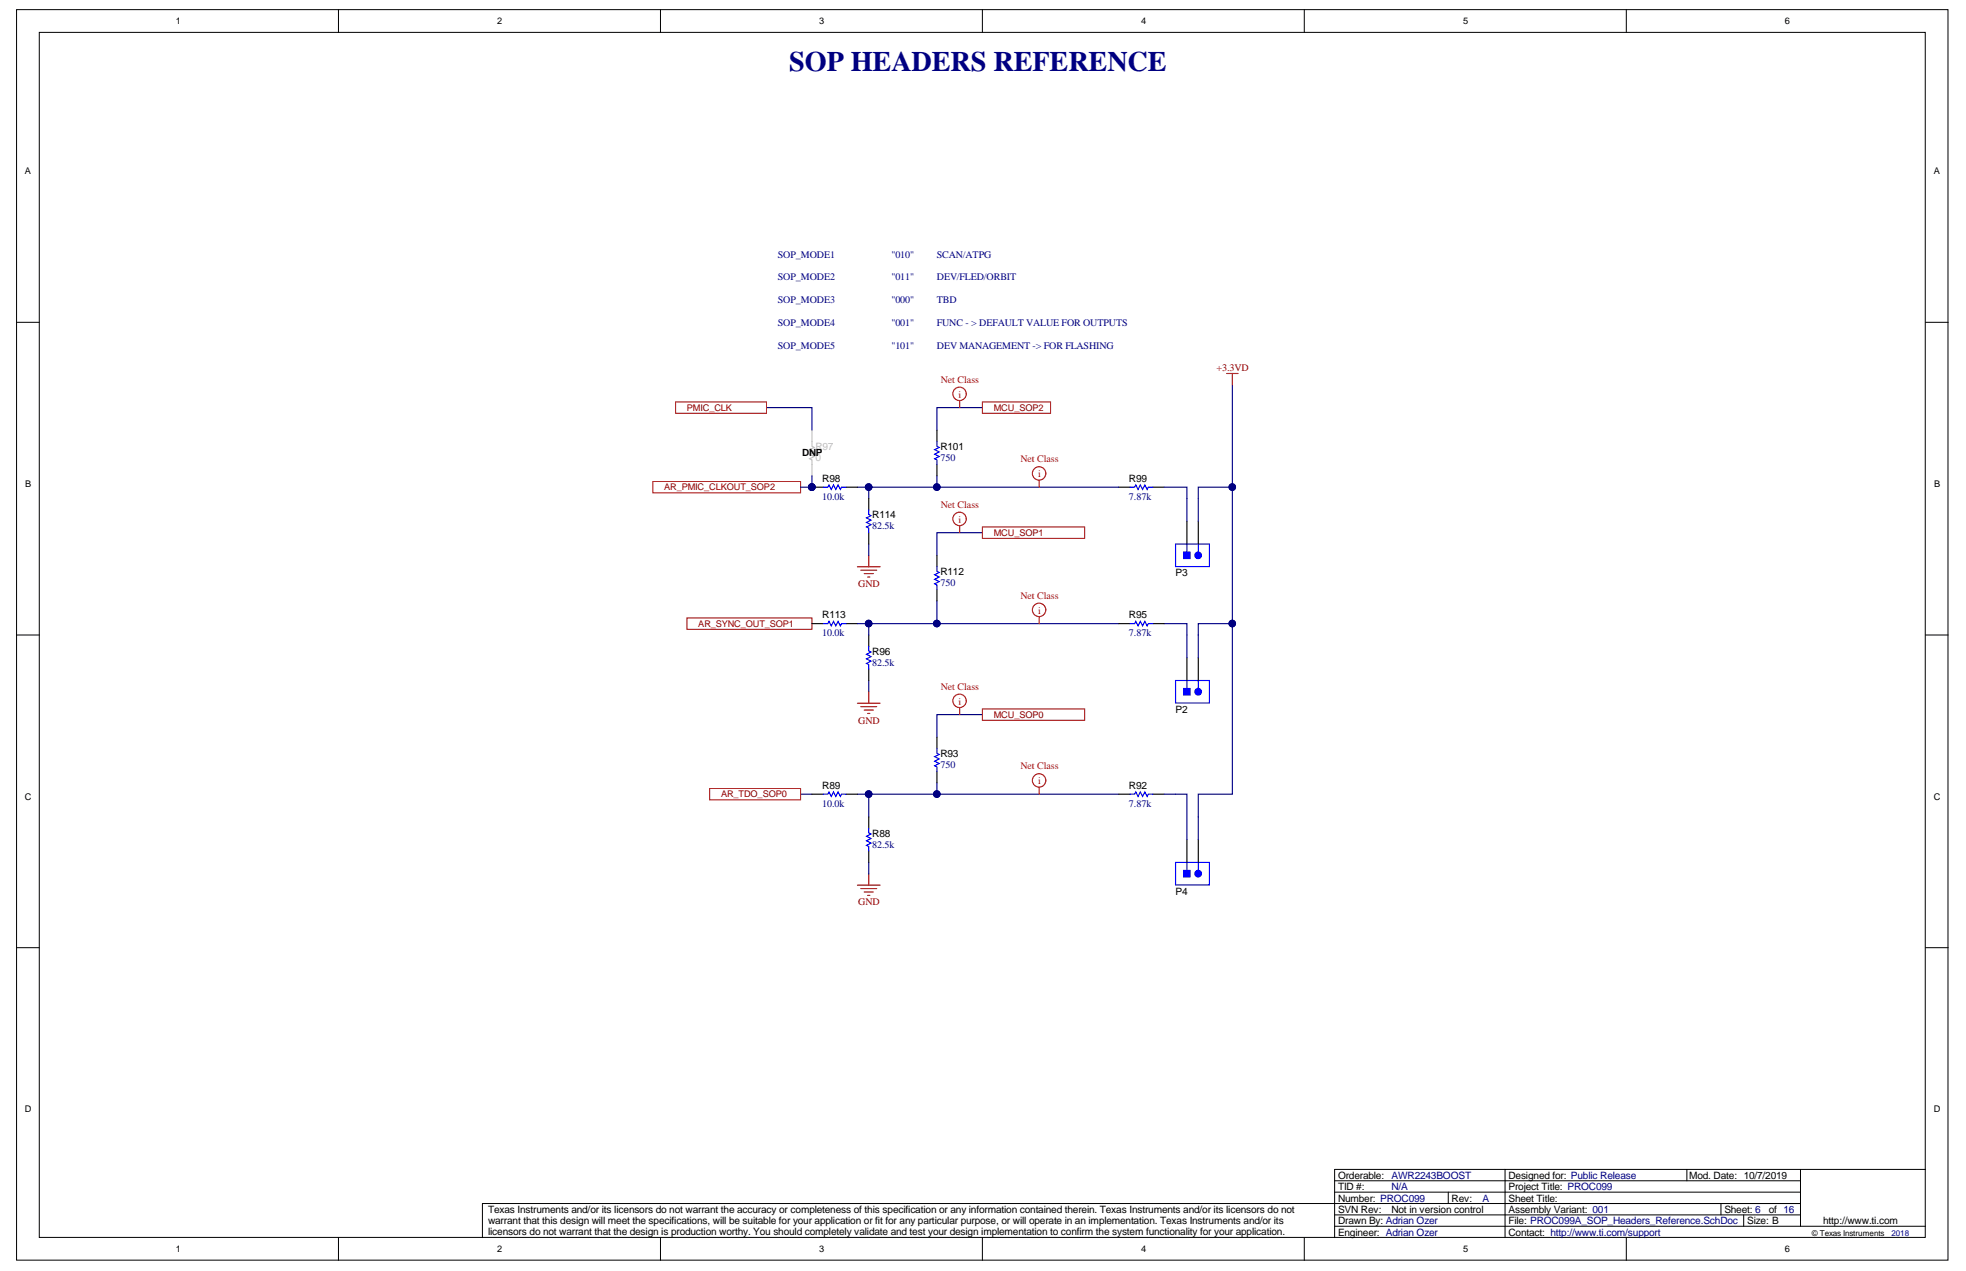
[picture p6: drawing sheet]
<svg xmlns="http://www.w3.org/2000/svg" width="432mm" height="279mm" viewBox="0 0 432 279" stroke-linecap="round" stroke-linejoin="round" font-family="sans-serif">
<g fill="#fff" stroke="#000" stroke-width=".22">
<path d="M3.6 2.1h424.2v274.6h-424.2z"/>
<path d="M8.6 7.1h414.3v264.6h-414.3z"/>
</g>
<g fill="none" stroke="#000" stroke-width=".22">
<path d="M74.3 2.1v5M145.1 2.1v5M215.8 2.1v5M286.5 2.1v5M357.2 2.1v5M3.6 70.8h5M422.9 70.8h5M3.6 139.4h5M422.9 139.4h5M3.6 208.1h5M422.9 208.1h5M293.1 259.2h102.4"/>
<path d="M330.6 256.7h-37.5v15M370.5 256.7v2.5M395.5 256.7v12.5M422.9 256.7h-92.3v15M74.3 271.7v5M145.1 271.7v5M215.8 271.7v5M286.5 271.7v5M293.1 269.2h129.8M293.1 266.7h102.4M293.1 261.7h102.4M318.1 261.7v2.5"/>
<path d="M357.2 271.7v5M378 264.2v2.5M383 266.7v2.5M395.5 264.2h-289.5v7.5"/>
</g>
<path d="M188.3 124.4h5M189.1 125.2h3.5M189.8 125.9h2M190.6 126.7h.5M190.8 121.9v2.5" fill="none" stroke="#800000" stroke-width=".25"/>
<path d="M168.3 89.5h10v5" fill="none" stroke="#000080" stroke-width=".25"/>
<path d="M148.4 88.2h19.9v2.5h-19.9z" fill-rule="evenodd" fill="#fff" stroke="#800000" stroke-width=".22"/>
<path d="M215.8 89.5h-10v5" fill="none" stroke="#000080" stroke-width=".25"/>
<path d="M215.8 88.2h14.9v2.5h-14.9z" fill-rule="evenodd" fill="#fff" stroke="#800000" stroke-width=".22"/>
<g fill="none" stroke="#000080" stroke-width=".25">
<path d="M190.8 107v2.5M190.8 119.4v2.5M205.8 104.5v2.5h-17.5M215.8 116.9h-10v5M263.2 109.5v-2.5h7.5v29.9M205.8 131.9v5h39.9M255.7 136.9h5v2.5M263.2 139.4v-2.5h7.5v37.5h-7.5v5M190.8 149.4v2.5M215.8 156.9h-10v5M175.8 174.4h2.5M188.3 174.4h17.5"/>
<path d="M190.8 174.4v5M205.8 171.9v2.5h39.9M190.8 189.3v2.5"/>
</g>
<g fill="#000080" stroke="#000080" stroke-width=".22">
<circle cx="190.8" cy="106.9" r=".72"/>
<circle cx="205.8" cy="106.9" r=".72"/>
<circle cx="270.6" cy="106.9" r=".72"/>
<circle cx="270.6" cy="136.9" r=".72"/>
<circle cx="205.8" cy="136.9" r=".72"/>
<circle cx="205.8" cy="174.3" r=".72"/>
<circle cx="190.8" cy="174.3" r=".72"/>
</g>
<path d="M188.3 154.4h5M189.1 155.1h3.5M189.8 155.9h2M190.6 156.6h.5M190.8 151.9v2.5M188.3 194.3h5M189.1 195.1h3.5M189.8 195.8h2M190.6 196.6h.5M190.8 191.8v2.5" fill="none" stroke="#800000" stroke-width=".25"/>
<g fill="#fff" stroke="#800000" stroke-width=".22">
<path d="M143.4 105.7h32.4v2.5h-32.4z" fill-rule="evenodd"/>
<path d="M150.9 135.7h27.4v2.5h-27.4z" fill-rule="evenodd"/>
<path d="M155.9 173.1h19.9v2.5h-19.9z" fill-rule="evenodd"/>
</g>
<path d="M270.7 84.5v22.5" fill="none" stroke="#000080" stroke-width=".25"/>
<circle cx="270.6" cy="106.9" r=".72" fill="#000080" stroke="#000080" stroke-width=".22"/>
<path d="M269.4 82h2.5M270.7 82v2.5" fill="none" stroke="#800000" stroke-width=".25"/>
<g fill="#fff" stroke="#800000" stroke-width=".22">
<path d="M215.8 115.7h22.4v2.5h-22.4z" fill-rule="evenodd"/>
<path d="M215.8 155.6h22.4v2.5h-22.4z" fill-rule="evenodd"/>
</g>
<g fill="none" stroke="#000" stroke-width=".25">
<path d="M205.8 94.5v2.5M178.3 107h2.5M185.8 107h2.5M190.8 109.5v2.5M190.8 116.9v2.5M205.8 102v2.5M245.7 107h2.5M253.2 107h2.5M178.3 136.9h2.5M185.8 136.9h2.5M190.8 139.4v2.5M205.8 121.9v2.5"/>
<path d="M205.8 129.4v2.5M245.7 136.9h2.5M253.2 136.9h2.5M190.8 146.9v2.5M178.3 174.4h2.5M185.8 174.4h2.5M190.8 179.4v2.5M205.8 161.9v2.5M205.8 169.4v2.5M245.7 174.4h2.5M253.2 174.4h2.5M190.8 186.8v2.5"/>
</g>
<path d="M205.8 97v1l.5 .2-1 .5 1 .5-1 .5 1 .5-1 .5 .5 .3v1M180.8 107h1l.3-.5 .5 1 .5-1 .5 1 .5-1 .5 1 .2-.5h1M190.8 112v1l.5 .2-1 .5 1 .5-1 .5 1 .5-1 .5 .5 .3v.9M248.2 107h1l.3-.5 .5 1 .5-1 .5 1 .5-1 .5 1 .2-.5h1M180.8 136.9h1l.3-.5 .5 1 .5-1 .5 1 .5-1 .5 1 .2-.5h1M205.8 124.4v1l.5 .3-1 .5 1 .5-1 .5 1 .5-1 .5 .5 .2v1M248.2 136.9h1l.3-.5 .5 1 .5-1 .5 1 .5-1 .5 1 .2-.5h1M190.8 141.9v1l.5 .3-1 .5 1 .5-1 .5 1 .5-1 .5 .5 .2v1M180.8 174.4h1l.3-.5 .5 1 .5-1 .5 1 .5-1 .5 1 .2-.5h1M205.8 164.4v1l.5 .2-1 .5 1 .5-1 .5 1 .5-1 .5 .5 .3v1M248.2 174.4h1l.3-.5 .5 1 .5-1 .5 1 .5-1 .5 1 .2-.5h1M190.8 181.9v1l.5 .2-1 .5 1 .5-1 .5 1 .5-1 .5 .5 .2v1" fill="none" stroke="#00f" stroke-width=".25"/>
<circle cx="178.3" cy="106.9" r=".72" fill="#000080" stroke="#000080" stroke-width=".22"/>
<path d="M178.3 94.5v3.5l.5 .2-1 .5 1 .5-1 .5 1 .5-1 .5 .5 .3v3.5" fill="none" stroke="#c0bebc" stroke-width=".25"/>
<path d="M258.2 149.4h7.4v4.9h-7.4z" fill="#fff" stroke="#00f" stroke-width=".25"/>
<path d="M260.7 149.4v1.7M263.2 149.4v1.7" fill="none" stroke="#00f" stroke-width=".25"/>
<circle cx="263.2" cy="151.9" r=".72" fill="#00f" stroke="#00f" stroke-width=".25"/>
<path d="M260.7 144.4v5M263.2 144.4v5" fill="none" stroke="#000" stroke-width=".25"/>
<path d="M259.9 151.1h1.5v1.5h-1.5z" fill="#00f" stroke="#00f" stroke-width=".22"/>
<path d="M260.7 139.4v5M263.2 139.4v5" fill="none" stroke="#000080" stroke-width=".25"/>
<path d="M258.2 119.4h7.4v5h-7.4z" fill="#fff" stroke="#00f" stroke-width=".25"/>
<path d="M260.7 119.4v1.8M263.2 119.4v1.8" fill="none" stroke="#00f" stroke-width=".25"/>
<circle cx="263.2" cy="121.9" r=".72" fill="#00f" stroke="#00f" stroke-width=".25"/>
<path d="M260.7 114.5v4.9M263.2 114.5v4.9" fill="none" stroke="#000" stroke-width=".25"/>
<path d="M259.9 121.2h1.5v1.4h-1.5z" fill="#00f" stroke="#00f" stroke-width=".22"/>
<path d="M263.2 109.5v5" fill="none" stroke="#000080" stroke-width=".25"/>
<path d="M258.2 189.3h7.4v5h-7.4z" fill="#fff" stroke="#00f" stroke-width=".25"/>
<path d="M260.7 189.3v1.8M263.2 189.3v1.8" fill="none" stroke="#00f" stroke-width=".25"/>
<circle cx="263.2" cy="191.8" r=".72" fill="#00f" stroke="#00f" stroke-width=".25"/>
<path d="M260.7 184.4v4.9M263.2 184.4v4.9" fill="none" stroke="#000" stroke-width=".25"/>
<path d="M259.9 191.1h1.5v1.4h-1.5z" fill="#00f" stroke="#00f" stroke-width=".22"/>
<path d="M178.3 104.5v2.5h-2.5M205.8 107h39.9M255.7 107h5v7.5M188.3 136.9h17.5M190.8 136.9v2.5M255.7 174.4h5v10M263.2 179.4v5" fill="none" stroke="#000080" stroke-width=".25"/>
<g fill="#000080" stroke="#000080" stroke-width=".22">
<circle cx="178.3" cy="106.9" r=".72"/>
<circle cx="205.8" cy="106.9" r=".72"/>
<circle cx="205.8" cy="136.9" r=".72"/>
<circle cx="190.8" cy="136.9" r=".72"/>
</g>
<g fill="none" stroke="#f00" stroke-width=".25">
<path d="M210.8 88v1.5M210.8 115.5v1.4M228.2 105.5v1.5M228.2 135.4v1.5M210.8 155.4v1.5M228.2 172.9v1.5"/>
<circle cx="210.7" cy="86.5" r="1.47"/>
<circle cx="210.7" cy="113.9" r="1.47"/>
<circle cx="228.2" cy="103.9" r="1.47"/>
<circle cx="228.2" cy="133.9" r="1.47"/>
<circle cx="210.7" cy="153.9" r="1.47"/>
<circle cx="228.2" cy="171.3" r="1.47"/>
</g>
<text font-size="6.2" fill="#000080" x="173.3" y="15.6">SOP HEADERS REFERENCE</text>
<g font-size="2.2" fill="#000080">
<text x="170.8" y="56.6">SOP_MODE1</text>
<text x="195.8" y="56.6">&quot;010&quot;</text>
<text x="205.8" y="56.6">SCAN/ATPG</text>
<text x="170.8" y="61.6">SOP_MODE2</text>
<text x="195.8" y="61.6">&quot;011&quot;</text>
<text x="205.8" y="61.6">DEV/FLED/ORBIT</text>
<text x="170.8" y="66.6">SOP_MODE3</text>
<text x="170.8" y="71.6">SOP_MODE4</text>
<text x="195.8" y="66.6">&quot;000&quot;</text>
<text x="195.8" y="71.6">&quot;001&quot;</text>
<text x="205.8" y="66.6">TBD</text>
<text x="205.8" y="71.6">FUNC - &gt; DEFAULT VALUE FOR OUTPUTS</text>
<text x="170.8" y="76.5">SOP_MODE5</text>
<text x="195.8" y="76.5">&quot;101&quot;</text>
<text x="205.8" y="76.5">DEV MANAGEMENT -&gt; FOR FLASHING</text>
<text x="206.5" y="101.3">750</text>
<text x="180.6" y="109.7">10.0k</text>
<text x="248" y="109.7">7.87k</text>
<text x="191.6" y="116.2">82.5k</text>
<text x="206.5" y="128.7">750</text>
<text x="180.6" y="139.7">10.0k</text>
<text x="248" y="139.7">7.87k</text>
<text x="191.6" y="146.2">82.5k</text>
<text x="206.5" y="168.7">750</text>
<text x="180.6" y="177.1">10.0k</text>
<text x="248" y="177.1">7.87k</text>
<text x="191.6" y="186.1">82.5k</text>
<text x="305.6" y="261.3">N/A</text>
<text x="305.6" y="258.8">AWR2243BOOST</text>
<text x="325.6" y="263.8">A</text>
</g>
<g font-size="2.2" fill="#800000">
<text x="267.2" y="81.5">+3.3VD</text>
<text x="188.5" y="128.9">GND</text>
<text x="188.5" y="158.8">GND</text>
<text x="188.5" y="198.8">GND</text>
</g>
<g font-size="2.2" fill="#f00">
<text x="206.6" y="84">Net Class</text>
<text x="210.5" y="87.3">i</text>
<text x="224.1" y="101.5">Net Class</text>
<text x="228" y="104.8">i</text>
<text x="206.6" y="111.5">Net Class</text>
<text x="210.5" y="114.7">i</text>
<text x="224.1" y="131.5">Net Class</text>
<text x="228" y="134.7">i</text>
<text x="206.6" y="151.4">Net Class</text>
<text x="210.5" y="154.7">i</text>
<text x="224.1" y="168.9">Net Class</text>
<text x="228" y="172.2">i</text>
</g>
<g font-size="2.2">
<text x="176.2" y="100.2">DNP</text>
<text x="206.5" y="98.8">R101</text>
<text x="180.6" y="105.8">R98</text>
<text x="248" y="105.8">R99</text>
<text x="191.6" y="113.8">R114</text>
<text x="206.5" y="126.2">R112</text>
<text x="258.2" y="126.5">P3</text>
<text x="180.6" y="135.7">R113</text>
<text x="248" y="135.7">R95</text>
<text x="191.6" y="143.7">R96</text>
<text x="258.2" y="156.5">P2</text>
<text x="206.5" y="166.2">R93</text>
<text x="180.6" y="173.2">R89</text>
<text x="248" y="173.2">R92</text>
<text x="191.6" y="183.7">R88</text>
<text x="258.2" y="196.4">P4</text>
<text x="293.9" y="263.8">Number: PROC099</text>
<text x="293.9" y="261.3">TID #:</text>
<text x="293.9" y="258.8">Orderable:</text>
<text x="318.8" y="263.8">Rev:</text>
<text x="331.3" y="263.8">Sheet Title:</text>
<text x="331.3" y="261.3">Project Title: PROC099</text>
<text x="331.3" y="258.8">Designed for: Public Release</text>
<text x="371" y="258.8">Mod. Date: 10/7/2019</text>
<text x="107.2" y="266.2">Texas Instruments and/or its licensors do not warrant the accuracy or completeness of this specification or any information contained therein. Texas Instruments and/or its licensors do not</text>
<text x="107.2" y="268.7">warrant that this design will meet the specifications, will be suitable for your application or fit for any particular purpose, or will operate in an implementation. Texas Instruments and/or its</text>
<text x="293.9" y="268.8">Drawn By: Adrian Ozer</text>
<text x="293.9" y="266.3">SVN Rev:</text>
<text x="305.6" y="266.3">Not in version control</text>
<text x="331.3" y="268.8">File: PROC099A_SOP_Headers_Reference.SchDoc</text>
<text x="331.3" y="266.3">Assembly Variant: 001</text>
<text x="378.7" y="266.3">Sheet: 6</text>
<text x="383.7" y="268.8">Size: B</text>
<text x="388.5" y="266.3">of 16</text>
<text x="400.4" y="268.8">http://www.ti.com</text>
<text x="107.2" y="271.1">licensors do not warrant that the design is production worthy. You should completely validate and test your design implementation to confirm the system functionality for your application.</text>
<text x="293.9" y="271.3">Engineer: Adrian Ozer</text>
<text x="331.3" y="271.3">Contact: http://www.ti.com/support</text>
</g>
<g font-size="2.2" fill="#c0bebc">
<text x="179.1" y="101.3">0</text>
<text x="179.1" y="98.8">R97</text>
</g>
<g font-size="2">
<text x="38.7" y="5.3">1</text>
<text x="109.2" y="5.3">2</text>
<text x="179.9" y="5.3">3</text>
<text x="250.6" y="5.3">4</text>
<text x="321.3" y="5.3">5</text>
<text x="392" y="5.3">6</text>
<text x="5.5" y="38.3">A</text>
<text x="424.7" y="38.3">A</text>
<text x="5.5" y="106.9">B</text>
<text x="424.8" y="106.9">B</text>
<text x="5.5" y="175.6">C</text>
<text x="424.7" y="175.6">C</text>
<text x="5.5" y="244.2">D</text>
<text x="424.7" y="244.2">D</text>
<text x="38.7" y="274.9">1</text>
<text x="109.2" y="274.9">2</text>
<text x="179.9" y="274.9">3</text>
<text x="250.6" y="274.9">4</text>
<text x="321.3" y="274.9">5</text>
<text x="392" y="274.9">6</text>
</g>
<g font-size="2" fill="#800000">
<text x="150.9" y="90.2">PMIC_CLK</text>
<text x="218.3" y="90.2">MCU_SOP2</text>
<text x="145.9" y="107.7">AR_PMIC_CLKOUT_SOP2</text>
<text x="218.3" y="117.7">MCU_SOP1</text>
<text x="153.4" y="137.6">AR_SYNC_OUT_SOP1</text>
<text x="218.3" y="157.6">MCU_SOP0</text>
<text x="158.4" y="175.1">AR_TDO_SOP0</text>
</g>
<text font-size="1.8" x="397.9" y="271.3">© Texas Instruments</text>
<text font-size="1.8" fill="#000080" x="415.4" y="271.3">2018</text>
</svg>
